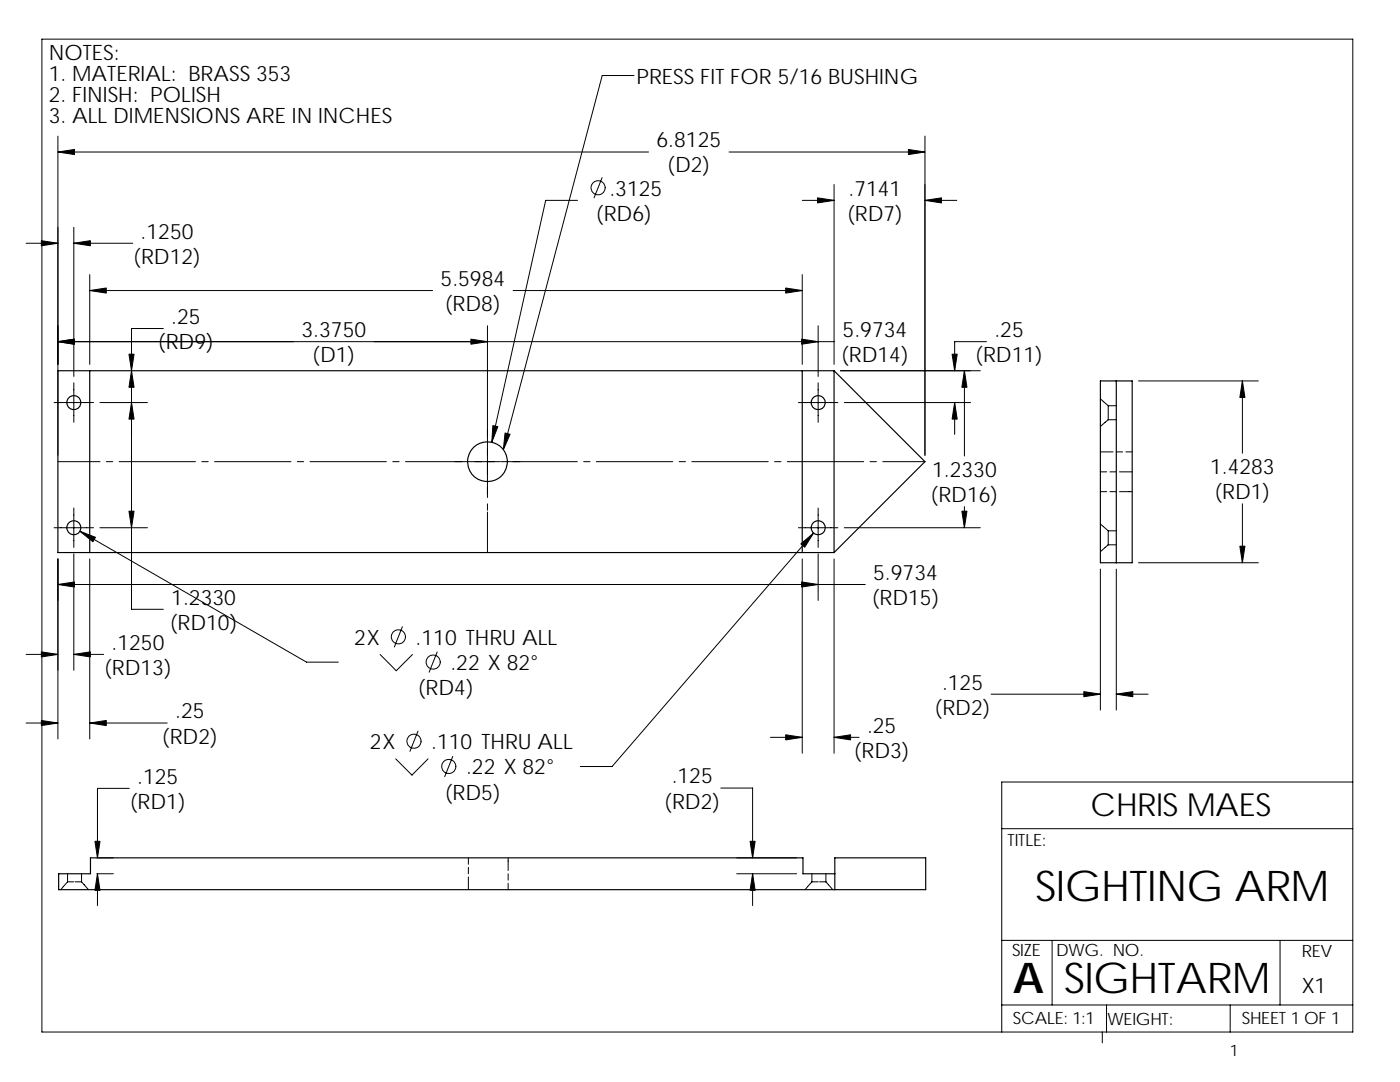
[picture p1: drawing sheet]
<svg xmlns="http://www.w3.org/2000/svg" width="279mm" height="216mm" viewBox="0 0 279 216" stroke-linecap="round" stroke-linejoin="round" font-family="sans-serif">
<g fill="none" stroke="#000" stroke-width=".2">
<path d="M8.4 7.8h261.6v198.1h-261.6zM126.5 15.1h-6.3l-19.7 74.6M11.6 27.2v63.6M11.6 30.3h117.8M115.3 40h-6.4l-10.8 48.2M120.2 35.5l-1.6 4M145.5 30.3h39.1M160.1 40h6.4M166.5 36.8v35.9M184.6 27.2v63.6M184.6 40h6.3M5.2 48.5h6.4"/>
<path d="M14.7 45.4v29.7M14.7 48.5h11.8M17.9 54.8v17.9M17.9 58h68.4M102.4 58h57.7M160.1 54.8v17.9M11.6 68.2h155M14.7 76.4v7.9M32.6 65.6h-6.4v56h6.4M97.3 65v34.3M163.3 65v10.1M163.3 76.4v7.9"/>
<path d="M167.7 74h27.9M192.5 74v17M196.9 68.2h-6.4v5.8M219.6 79.6l1.6 1.4h1.6M227.2 76h23.9M247.9 76v14.4M10.8 80.3h7.9M11.6 92.1h8.4M19.9 80.3h9.5M21.2 92.1h1.3M23.8 92.1h15.2M40.3 92.1h1.3"/>
<path d="M42.8 92.1h15.3M59.3 92.1h1.3M61.9 92.1h15.2M78.4 92.1h1.3M80.9 92.1h18.9M100 92.1h15.2M116.5 92.1h1.3M119 92.1h15.3M135.5 92.1h1.3M138.1 92.1h15.2M154.6 92.1h1.3M157.1 92.1h15.3"/>
<path d="M159.3 80.3h7.9M168.5 80.3h25.2M173.6 92.1h1.3M176.2 92.1h8.4M190.5 80.3v6.4M219.6 90.2h2.5M219.6 94.1h1.3M219.6 98.1h1.3M221.2 81.1v1.3M221.2 82.5v1.3M221.2 83.8h1.6M221.2 83.8l-1.6 1.3"/>
<path d="M221.5 94.1h1.3M221.5 98.1h1.3M222.8 90.2h1.2M223.4 94.1h2.6M223.4 98.1h2.6M224.7 90.2h1.3M10.8 105.3h7.9M11.6 111.5v35.9M11.6 116.6h161.1M14.7 101.4v7.8M14.7 110.5v23.3M15.9 106l45.3 26.1h6.3"/>
<path d="M17.9 111.5v35.9M19.9 105.3h9.5M97.3 102.2v8.1M97.3 100.5v1.3M159.3 105.3h7.9M160.1 111.5v38.8M162.4 106.4l-40.2 46.6h-6.4M163.3 101.4v7.8M163.3 110.5v9.3M166.5 111.5v38.8M168.5 105.3h27.1M192.5 101.1v4.2"/>
<path d="M219.6 104.6l1.6 1.3h1.6M219.6 113.6v28.1M221.2 106v1.3M221.2 107.4v1.3M221.2 108.7h1.6M221.2 108.7l-1.6 1.4M222.8 113.6v28.1M227.2 112.3h23.9M247.9 100.5v11.8M5.2 130.6h6.4M14.7 130.6h6M75.9 130.6l3.2 3.2 3.2-3.2"/>
<path d="M80.3 125.1l-1.6 4M87.2 130.1l-1.6 4M197.8 138.5h21.8M222.8 138.5h6.3M5.2 144.3h6.4M17.9 144.3h15.5M25.8 157.3h-6.3v13.9M79 151.4l3.2 3.3 3.2-3.3M83.4 145.9l-1.6 4M90.4 150.9l-1.6 4.1M143.8 157.2h6.4v14M153.8 147.1h6.3"/>
<path d="M166.5 147.1h4.9M270 156h-70.1v49.9M13.5 176h1.3M13.5 174.3v1.7M13.5 176l-1.4 1.5M15 176h1.3M16.3 174.3v1.7M16.3 176l1.4 1.5M19.3 174.3h3.3M19.3 171.2h3.3M19.5 174.3v6.4M93.5 175v2.5"/>
<path d="M93.5 171.2v1.2M93.5 173.1v1.2M101.4 171.2v2.5M101.4 174.3v1.3M101.4 176.3v1.2M147 174.3h12M147 171.2h12M150.2 174.3v6.4M162 176h1.3M162 174.3v1.7M162 176l-1.3 1.5M163.6 176h1.2"/>
<path d="M164.8 174.3v1.7M164.8 176l1.4 1.5M199.9 165.4h70.1M199.9 187.6h70.1M210 187.6v12.9M255.5 187.6v12.9M199.9 200.5h70.1M220 205.9v2.2M220.8 200.5v5.4M245.5 200.5v5.4"/>
<circle cx="119.4" cy="37.5" r="1.41"/>
<circle cx="79.5" cy="127.1" r="1.42"/>
<circle cx="86.4" cy="132.1" r="1.42"/>
<circle cx="82.6" cy="147.9" r="1.42"/>
<circle cx="89.6" cy="152.9" r="1.42"/>
</g>
<g fill="none" stroke="#000" stroke-width=".23">
<path d="M17.9 74v36.3M160.1 74v36.3M166.5 74h-154.9v36.3h154.9M166.5 74l18.1 18.1-18.1 18.2M166.5 74v36.3M219.6 76h6.4v36.3h-6.4zM222.8 76v36.3M166.6 174.3h-6.3v-3.1h-142.2v3.1h-6.4v3.2h173v-6.3h-18.1v6.3"/>
<circle cx="14.7" cy="80.3" r="1.4"/>
<circle cx="97.3" cy="92.1" r="4"/>
<circle cx="163.3" cy="80.3" r="1.4"/>
<circle cx="14.7" cy="105.3" r="1.4"/>
<circle cx="163.3" cy="105.3" r="1.4"/>
</g>
<g fill="#000" stroke="#000" stroke-width=".2">
<path d="M11.6 30.3l3.3-.5v1z" fill-rule="evenodd"/>
<path d="M163.2 39.5l3.3 .5-3.3 .5z" fill-rule="evenodd"/>
<path d="M181.3 29.8l3.3 .5-3.3 .5z" fill-rule="evenodd"/>
<path d="M184.6 40l3.3-.5v1z" fill-rule="evenodd"/>
<path d="M8.3 48l3.3 .5-3.3 .5z" fill-rule="evenodd"/>
<path d="M14.7 48.5l3.3-.5v1z" fill-rule="evenodd"/>
<path d="M17.9 58l3.3-.5v1z" fill-rule="evenodd"/>
<path d="M156.8 57.5l3.3 .5-3.3 .5z" fill-rule="evenodd"/>
<path d="M11.6 68.2l3.3-.5v1z" fill-rule="evenodd"/>
<path d="M11.6 68.2l3.3-.5v1z" fill-rule="evenodd"/>
<path d="M25.7 70.7h1.1l-.6 3.3z" fill-rule="evenodd"/>
<path d="M26.2 74l.6 3.3h-1.1z" fill-rule="evenodd"/>
<path d="M94 67.7l3.3 .5-3.3 .5z" fill-rule="evenodd"/>
<path d="M160 67.7l3.3 .5-3.3 .5z" fill-rule="evenodd"/>
<path d="M190 70.7h1l-.5 3.3z" fill-rule="evenodd"/>
<path d="M192.5 74l.5 3.3h-1z" fill-rule="evenodd"/>
<path d="M247.9 76l.6 3.3h-1.1z" fill-rule="evenodd"/>
<path d="M26.2 80.3l.6 3.3h-1.1z" fill-rule="evenodd"/>
<path d="M98.4 84.9l1 .2-1.3 3.1z" fill-rule="evenodd"/>
<path d="M100.8 86.4l1 .3-1.3 3z" fill-rule="evenodd"/>
<path d="M190.5 80.3l.5 3.3h-1z" fill-rule="evenodd"/>
<path d="M11.6 116.6l3.3-.5v1z" fill-rule="evenodd"/>
<path d="M15.9 106l3.1 1.2-.5 .9z" fill-rule="evenodd"/>
<path d="M25.7 102h1.1l-.6 3.3z" fill-rule="evenodd"/>
<path d="M159.8 108.5l2.6-2.1-1.8 2.8z" fill-rule="evenodd"/>
<path d="M160 116.1l3.3 .5-3.3 .5z" fill-rule="evenodd"/>
<path d="M192 102h1l-.5 3.3z" fill-rule="evenodd"/>
<path d="M247.4 109h1.1l-.6 3.3z" fill-rule="evenodd"/>
<path d="M8.3 130.1l3.3 .5-3.3 .5z" fill-rule="evenodd"/>
<path d="M14.7 130.6l3.3-.5v1z" fill-rule="evenodd"/>
<path d="M216.3 138l3.3 .5-3.3 .5z" fill-rule="evenodd"/>
<path d="M222.8 138.5l3.3-.5v1z" fill-rule="evenodd"/>
<path d="M8.3 143.8l3.3 .5-3.3 .5z" fill-rule="evenodd"/>
<path d="M17.9 144.3l3.3-.5v1z" fill-rule="evenodd"/>
<path d="M156.8 146.6l3.3 .5-3.3 .5z" fill-rule="evenodd"/>
<path d="M166.5 147.1l3.3-.5v1z" fill-rule="evenodd"/>
<path d="M19.5 174.3l.5 3.4h-1.1z" fill-rule="evenodd"/>
<path d="M18.9 167.9h1.1l-.5 3.3z" fill-rule="evenodd"/>
<path d="M150.2 174.3l.5 3.4h-1z" fill-rule="evenodd"/>
<path d="M149.7 167.9h1l-.5 3.3z" fill-rule="evenodd"/>
</g>
<g font-size="8.5">
<text x="206.6" y="179.9">SIGHTING ARM</text>
<text x="202.2" y="198.2">A</text>
<text x="212.3" y="198.1">SIGHTARM</text>
</g>
<text font-size="6.3" x="217.7" y="162.9">CHRIS MAES</text>
<g font-size="4.2">
<text x="9.7" y="12">NOTES:</text>
<text x="9.7" y="16.2">1. MATERIAL: BRASS 353</text>
<text x="127" y="16.7">PRESS FIT FOR 5/16 BUSHING</text>
<text x="9.7" y="20.4">2. FINISH: POLISH</text>
<text x="9.7" y="24.6">3. ALL DIMENSIONS ARE IN INCHES</text>
<text x="131" y="29.4">6.8125</text>
<text x="133.2" y="34.4">(D2)</text>
<text x="121.6" y="39.1">.3125</text>
<text x="169.3" y="39.1">.7141</text>
<text x="28.1" y="47.6">.1250</text>
<text x="118.9" y="44.1">(RD6)</text>
<text x="169" y="44.1">(RD7)</text>
<text x="26.6" y="52.6">(RD12)</text>
<text x="87.9" y="57">5.5984</text>
<text x="34.2" y="64.6">.25</text>
<text x="88.8" y="62.1">(RD8)</text>
<text x="31.5" y="69.7">(RD9)</text>
<text x="60.2" y="67.2">3.3750</text>
<text x="168.2" y="67.2">5.9734</text>
<text x="198.5" y="67.2">.25</text>
<text x="62.3" y="72.3">(D1)</text>
<text x="167.9" y="72.3">(RD14)</text>
<text x="194.6" y="72.3">(RD11)</text>
<text x="186" y="95.1">1.2330</text>
<text x="241.5" y="94.6">1.4283</text>
<text x="185.7" y="100.2">(RD16)</text>
<text x="242.4" y="99.6">(RD1)</text>
<text x="174.3" y="115.7">5.9734</text>
<text x="33.9" y="125.7">(RD10)</text>
<text x="34.2" y="120.6">1.2330</text>
<text x="174" y="120.7">(RD15)</text>
<text x="22.3" y="129.6">.1250</text>
<text x="70.7" y="128.7">2X</text>
<text x="83" y="128.7">.110 THRU ALL</text>
<text x="20.8" y="134.7">(RD13)</text>
<text x="89.9" y="133.7">.22 X 82°</text>
<text x="188" y="137.6">.125</text>
<text x="35" y="143.3">.25</text>
<text x="83.4" y="138.7">(RD4)</text>
<text x="186.5" y="142.6">(RD2)</text>
<text x="32.3" y="148.4">(RD2)</text>
<text x="73.8" y="149.5">2X</text>
<text x="86.1" y="149.5">.110 THRU ALL</text>
<text x="173" y="146.2">.25</text>
<text x="93" y="154.5">.22 X 82°</text>
<text x="170.4" y="151.2">(RD3)</text>
<text x="25.9" y="161.4">(RD1)</text>
<text x="27.4" y="156.4">.125</text>
<text x="88.8" y="159.6">(RD5)</text>
<text x="132.6" y="161.4">(RD2)</text>
<text x="134" y="156.3">.125</text>
<text x="259.8" y="198.2">X1</text>
</g>
<g font-size="3.4">
<text x="201.1" y="168.8">TITLE:</text>
<text x="202" y="190.8">SIZE</text>
<text x="210.8" y="190.8">DWG. NO.</text>
<text x="259.8" y="190.9">REV</text>
<text x="202.1" y="204.4">SCALE: 1:1</text>
<text x="221" y="204.5">WEIGHT:</text>
<text x="247.8" y="204.4">SHEET 1 OF 1</text>
</g>
<text font-size="3.2" x="245.4" y="210.7">1</text>
</svg>
